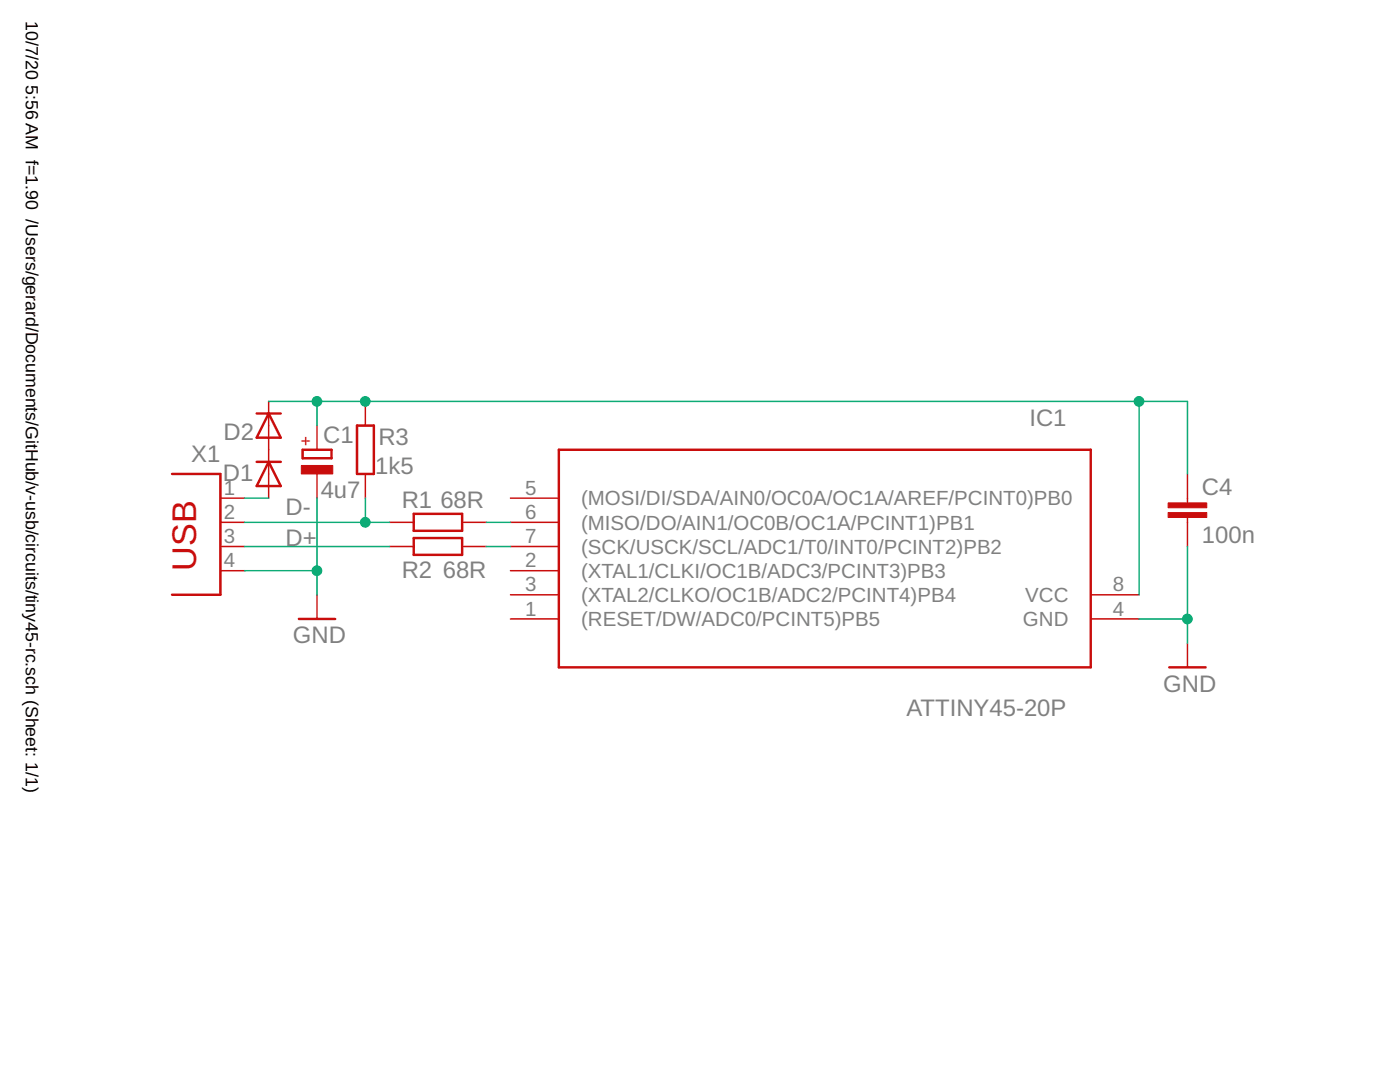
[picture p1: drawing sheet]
<svg xmlns="http://www.w3.org/2000/svg" width="279mm" height="216mm" viewBox="0 0 279 216" stroke-linecap="round" stroke-linejoin="round" font-family="sans-serif">
<path d="M34.3 94.6h9.7v24.1h-9.7M51.2 92.2h4.8M51.2 82.5h4.8M53.6 92.2l2.4 4.8h-4.8zM53.6 82.5l2.4 4.8h-4.8zM60.4 89.7h5.8v1.7h-5.8zM71.2 84.9h3.4v9.7h-3.4zM111.5 89.7h106.2v43.5h-106.2zM82.6 102.5h9.6v3.4h-9.6zM82.6 107.4h9.6v3.3h-9.6zM59.6 123.5h7.3M233.4 133.2h7.2" fill="none" stroke="#c90d0c" stroke-width=".49"/>
<g fill="none" stroke="#c90d0c" stroke-width=".3">
<path d="M44 99.4h4.8M53.6 80.1v19.3M63.3 84.9v4.8M63.3 94.6v4.8M72.9 80.1v4.8M72.9 94.6v4.8M101.9 99.4h9.6M237 94.6v5.8M44 104.2h4.8M44 109.1h4.8M44 113.9h4.8M63.3 118.7v4.8"/>
<path d="M77.7 104.2h4.9M77.7 109.1h4.9M92.2 104.2h4.8M92.2 109.1h4.8M101.9 104.2h9.6M101.9 109.1h9.6M101.9 113.9h9.6M101.9 118.7h9.6M217.7 118.7h9.6M237 103.3v5.8M101.9 123.5h9.6M217.7 123.5h9.6"/>
<path d="M237 128.3v4.9"/>
</g>
<g fill="#c90d0c" stroke="#c90d0c" stroke-width=".2">
<path d="M60.1 92.9h6.3v1.7h-6.3z"/>
<path d="M233.1 102.3h7.7v1h-7.7z"/>
<path d="M233.1 100.4h7.7v.9h-7.7z"/>
</g>
<g fill="none" stroke="#0dab76" stroke-width=".3">
<path d="M48.8 99.4h4.8M53.6 80.1h183.4v14.5M63.3 80.1v4.8M63.3 99.4v19.3M72.9 99.4v4.8M227.3 80.1v38.6M48.8 104.2h28.9M48.8 109.1h28.9M48.8 113.9h14.5M97 104.2h4.9M97 109.1h4.9M237 109.1v19.2"/>
<path d="M227.3 123.5h9.7"/>
</g>
<g fill="#0dab76" stroke="#0dab76" stroke-width=".2">
<circle cx="63.2" cy="113.9" r=".97"/>
<circle cx="237" cy="123.5" r=".97"/>
<circle cx="227.3" cy="80.1" r=".97"/>
<circle cx="63.2" cy="80.1" r=".97"/>
<circle cx="72.9" cy="80.1" r=".97"/>
<circle cx="72.9" cy="104.2" r=".97"/>
</g>
<text font-size="6.8" fill="#c90d0c" x="39.2" y="113.9" transform="rotate(-90 39.2 113.9)">USB</text>
<g font-size="4.8" fill="#808080">
<text x="44.6" y="87.8">D2</text>
<text x="64.5" y="88.4">C1</text>
<text x="75.5" y="88.7">R3</text>
<text x="205.4" y="84.9">IC1</text>
<text x="38.2" y="92.2">X1</text>
<text x="74.9" y="94.6">1k5</text>
<text x="44.5" y="96.1">D1</text>
<text x="64" y="99.4">4u7</text>
<text x="80.2" y="101.4">R1</text>
<text x="87.9" y="101.3">68R</text>
<text x="239.9" y="98.7">C4</text>
<text x="57" y="102.8">D-</text>
<text x="57" y="109">D+</text>
<text x="239.9" y="108.3">100n</text>
<text x="80.2" y="115.4">R2</text>
<text x="88.4" y="115.3">68R</text>
<text x="58.5" y="128.3">GND</text>
<text x="232.2" y="138">GND</text>
<text x="180.9" y="142.8">ATTINY45-20P</text>
</g>
<g font-size="4.1" fill="#808080">
<text x="44.7" y="98.7">1</text>
<text x="104.8" y="98.7">5</text>
<text x="116" y="100.8">(MOSI/DI/SDA/AIN0/OC0A/OC1A/AREF/PCINT0)PB0</text>
<text x="44.7" y="103.5">2</text>
<text x="104.8" y="103.5">6</text>
<text x="116" y="105.7">(MISO/DO/AIN1/OC0B/OC1A/PCINT1)PB1</text>
<text x="44.7" y="108.4">3</text>
<text x="44.7" y="113.2">4</text>
<text x="104.8" y="108.4">7</text>
<text x="104.8" y="113.2">2</text>
<text x="116" y="110.5">(SCK/USCK/SCL/ADC1/T0/INT0/PCINT2)PB2</text>
<text x="104.8" y="118">3</text>
<text x="116" y="115.3">(XTAL1/CLKI/OC1B/ADC3/PCINT3)PB3</text>
<text x="222.1" y="118">8</text>
<text x="104.8" y="122.8">1</text>
<text x="116" y="120.1">(XTAL2/CLKO/OC1B/ADC2/PCINT4)PB4</text>
<text x="116" y="125">(RESET/DW/ADC0/PCINT5)PB5</text>
<text x="204.2" y="125">GND</text>
<text x="204.6" y="120.1">VCC</text>
<text x="222.1" y="122.8">4</text>
</g>
<g font-size="3.5">
<text x="5.2" y="4.2" transform="rotate(90 5.2 4.2)">10/7/20</text>
<text x="5.2" y="17" transform="rotate(90 5.2 17)">5:56 AM f=1.90 /Users/gerard/Documents/GitHub/v-usb/circuits/tiny45-rc.sch (Sheet: 1/1)</text>
</g>
<text font-size="3.4" fill="#c90d0c" x="62.2" y="89" transform="rotate(-90 62.2 89)">+</text>
</svg>
